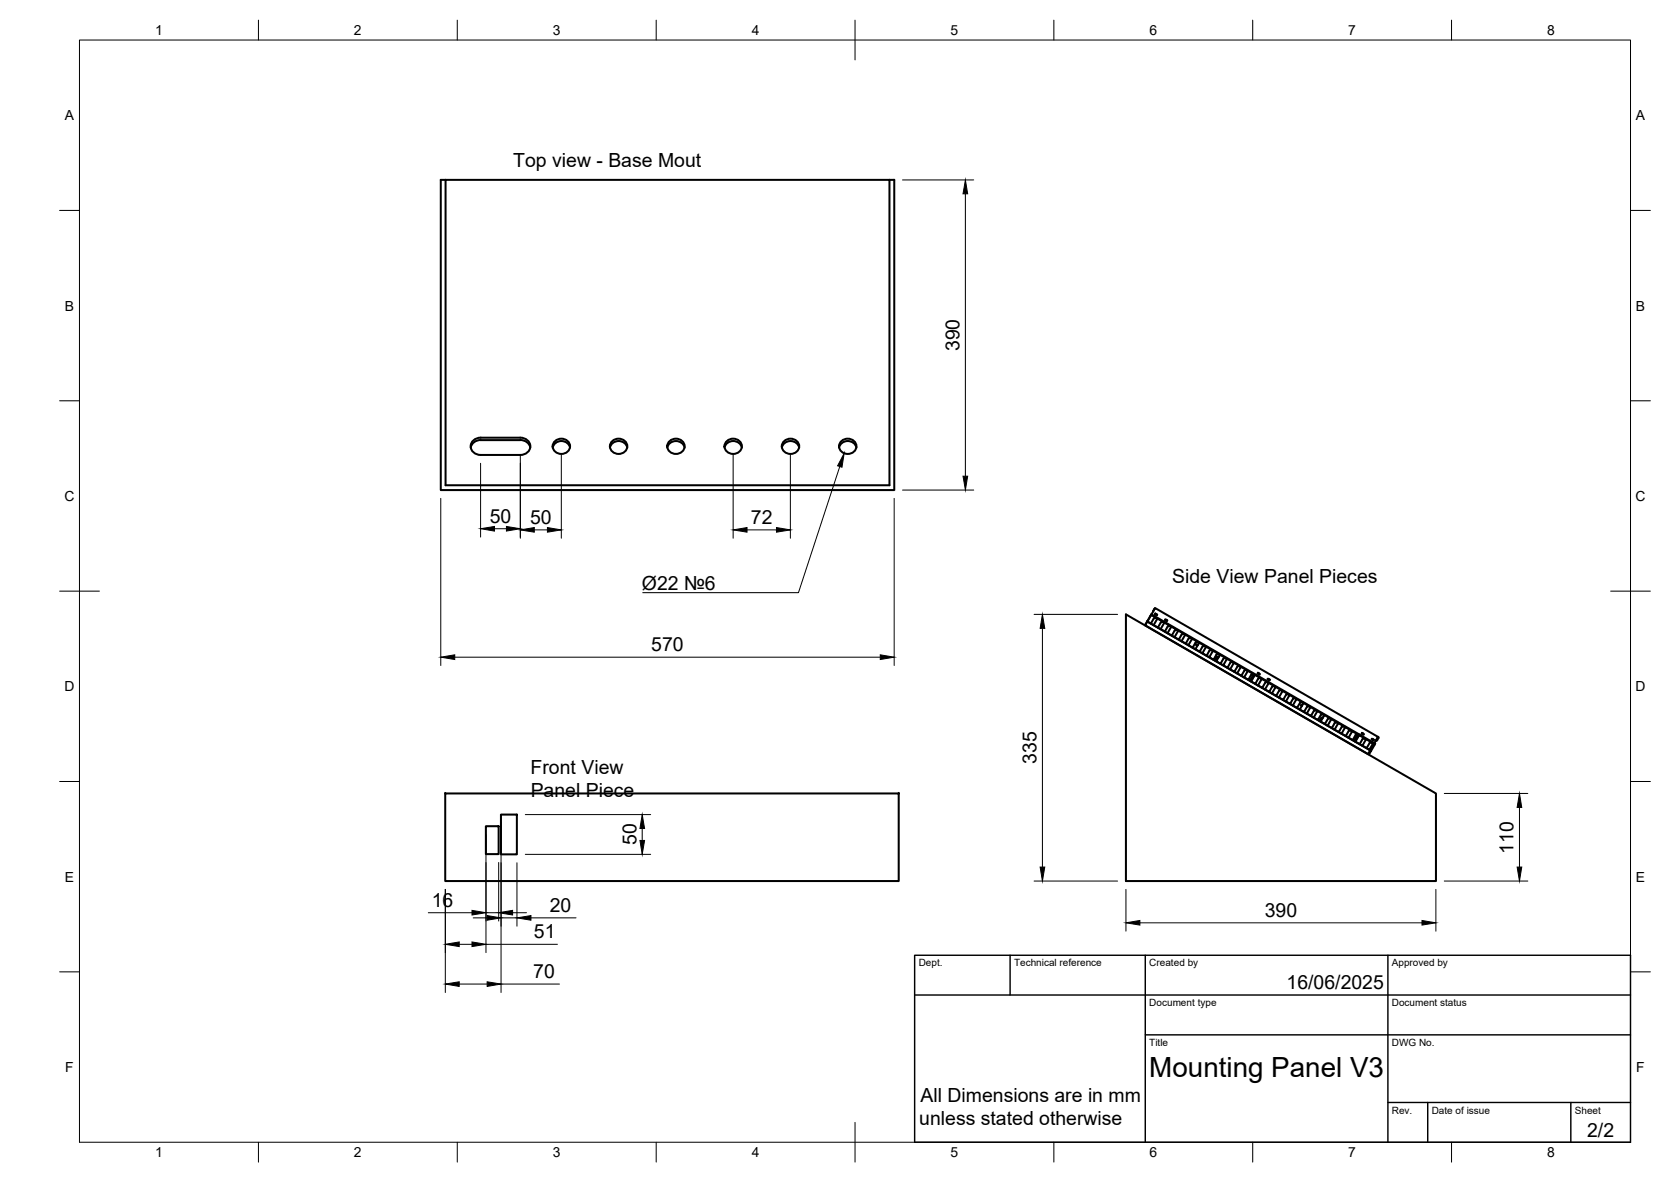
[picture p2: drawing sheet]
<svg xmlns="http://www.w3.org/2000/svg" width="420mm" height="297mm" viewBox="0 0 420 297" stroke-linecap="round" stroke-linejoin="round" font-family="sans-serif">
<!-- layer: Visible -->
<g fill="none" stroke="#000" stroke-width=".51">
<path d="M112 45.2h111.6v76.7h-111.6zM112 45.2h-1.2v78h114.1v-78h-1.3M120.8 110h10a2.19 2.19 0 0 1 2.5 2.2 2.19 2.19 0 0 1-2.5 2.1h-10M120.8 110.6h10M120.9 110a2.19 2.19 0 0 0-2.6 2.2 2.19 2.19 0 0 0 2.6 2.1M120.9 110.6a2.42 2.42 0 0 0-2.5 1.9M130.8 110.6a2.42 2.42 0 0 1 2.5 1.9M139 112.4a2.26 2.26 0 0 1 2.1-1.6 2.26 2.26 0 0 1 2.2 1.6M139.6 110.8a2.17 2.17 0 0 1 2.5-.4 2.17 2.17 0 0 1 1.2 2.3 2.19 2.19 0 0 1-2.6 1.3 2.19 2.19 0 0 1-1.7-2.4zM153.4 112.4a2.26 2.26 0 0 1 2.1-1.6 2.26 2.26 0 0 1 2.2 1.6M154 110.8a2.17 2.17 0 0 1 2.5-.4 2.17 2.17 0 0 1 1.2 2.3 2.19 2.19 0 0 1-2.6 1.3 2.19 2.19 0 0 1-1.7-2.4zM167.8 112.4a2.26 2.26 0 0 1 2.2-1.6 2.26 2.26 0 0 1 2.1 1.6"/>
<path d="M168.4 110.8a2.17 2.17 0 0 1 2.5-.4 2.17 2.17 0 0 1 1.2 2.3 2.19 2.19 0 0 1-2.6 1.3 2.19 2.19 0 0 1-1.7-2.4zM182.2 112.4a2.26 2.26 0 0 1 2.2-1.6 2.26 2.26 0 0 1 2.1 1.6M182.8 110.8a2.17 2.17 0 0 1 2.5-.4 2.17 2.17 0 0 1 1.2 2.3 2.19 2.19 0 0 1-2.6 1.3 2.19 2.19 0 0 1-1.7-2.4zM196.6 112.4a2.26 2.26 0 0 1 2.2-1.6 2.26 2.26 0 0 1 2.1 1.6M197.2 110.8a2.17 2.17 0 0 1 2.5-.4 2.17 2.17 0 0 1 1.2 2.3 2.19 2.19 0 0 1-2.6 1.3 2.19 2.19 0 0 1-1.6-2.4zM211 112.4a2.26 2.26 0 0 1 2.2-1.6 2.26 2.26 0 0 1 2.1 1.6M211.6 110.8a2.17 2.17 0 0 1 2.5-.4 2.17 2.17 0 0 1 1.2 2.3 2.19 2.19 0 0 1-2.6 1.3 2.19 2.19 0 0 1-1.7-2.4zM283.1 154.4l78 45v22h-78zM288 156.9v.2M288 157v.1l56 32.4M288 157l.5-.8 56 32.4M288.4 156.2l-.4 .7"/>
<path d="M288.4 156.2h.1M288.5 156.2h.1M289.4 156.7l.7 .4M289.4 154.6l-.9 1.6M289.5 154.5l-1 1.7 .9 .5 .7-1.2 .3-.3 .4 .1M289.5 154.5v-.1l56.1 32.4M289.5 154.5l56 32.4M289.5 154.5l.9-1.7 56.1 32.4M290.4 152.9l-.4 .8M290.5 154.1v.2l-.2 .1M290.8 154.3l-.2 .2 .2-.2M290.9 154.6h.1"/>
<path d="M291 154.4l-.1 .2M291 155.5l-.9 1.6 1 .6 .7-1.2 .3-.2h.4M291.1 157.7l.7 .4M292.5 156.3h.1M292.8 156.5l-1 1.6 1.1 .6 .7-1.2M292.9 158.7l.7 .4M293 155.6l-.1 .2M293.2 155.7l-.1 .3 .2-.3M293.5 155.9h.1M293.5 155.9l-.1 .2M294.2 157.3l-.6 .2M294.2 157.3h.1"/>
<path d="M294.3 157.3l-.1 .1M294.5 157.5l-.9 1.6 1 .6 .7-1.2M294.6 159.7l.7 .4M296 158.4l-.4-.1-.2 .2M296 158.3v.1M296.3 158.5l-1 1.6 1.1 .6 .7-1.2M297.3 159.3h.3M297.3 159.3l-.2 .2M297.7 159.3v.1M297.8 159.3v.1M298 159.5l-.9 1.6 1 .6 .7-1.2M296.4 160.7l.7 .4"/>
<path d="M298.1 161.7l.7 .4M299 160.3l.5 .1M299.1 160.3l-.2 .2M299.8 160.5l-1 1.6 1.1 .7 .7-1.3M299.8 160.5h.1M299.9 162.8l.7 .4M300.8 161.3h.3M300.8 161.3l-.2 .2M301.1 161.3l.1 .1M301.2 162.1l-.4-.3-.1 .2 .4 .3M301.3 161.4h-.1M301.5 161.5l-.9 1.7 1 .6 .7-1.3"/>
<path d="M301.6 163.8l.7 .4M303 162.4l-.4-.1-.2 .2M303 162.4h.1M303.3 162.5l-1 1.7 1.1 .6 .7-1.3M303.4 164.8l.7 .4M304.7 163.4l-.6 .1M304.7 163.4h.1M305 163.6l-.9 1.6 1 .6 .7-1.2M305 163.5v.1M305.1 165.8l.7 .4M305.4 165.8l-.1 .1M306.2 165.2l.1 .1"/>
<path d="M306.2 165.2l-.3 .1-.4 .7M306.4 165.1h-.5l-.5 .7M306.5 164.4l-.3-.1-.3 .2M306.8 164.5l-1 1.7 1.1 .6 .7-1.2M306.9 166.8l.7 .4M308.3 165.4l-.4-.1-.3 .3M308.5 165.6l-.9 1.6 1 .6 1-1.4M308.5 165.6h.1M308.6 167.8l.7 .4M309.5 166.4h.5M310 166.4h.1M310.3 166.6l-1 1.6 1.1 .6 .8-1.3 .6-.1"/>
<path d="M310.4 168.8l.7 .4M312 167.6l-.9 1.6 1 .6 .8-1.3 .6-.1M312.1 169.8l.7 .4M313.8 168.6l-1 1.6 1.1 .6 .7-1.2M315.1 169.4l.1 .1M315.2 169.4l-.6 .2M315.3 169.4l-.1 .1M315.3 169.5l-1 1.6M315.3 169.5h.1M315.4 169.8l-.9 1.4-.6-.4M315.5 169.6l-.9 1.6 1 .7 .7-1.3M315.5 169.6h.1"/>
<path d="M315.6 171.9l.7 .4M316.2 169.3h.1M316.3 169v.3M316.6 169.2l-.1 .2M316.8 169.3l-.1 .2M317 170.5l-.4-.1-.2 .2M317 170.5h.1M317.2 170.6l-.9 1.7 1.1 .6 .7-1.3M317.3 170.6h-.1M317.4 172.9l.7 .4M318.7 170.7h.1M318.7 171.5l-.4-.1-.2 .2"/>
<path d="M318.7 171.5h.1M318.8 170.5l-.1 .2M318.9 171.5l.1 .2M319 171.6l-.9 1.7 1 .6 .8-1.4h.6M319.1 170.6l-.2 .3M319.1 173.9l.7 .4M319.3 170.8l-.1 .2M320.8 172.6l-1 1.7 1.1 .6 .9-1.4M320.9 174.9l.7 .4M321.8 173.5h.3M322.1 173.5h.2M322.5 173.6l-.9 1.7 1 .6 .7-1.2"/>
<path d="M322.6 175.9l.7 .4M323.6 174.5h.3M323.6 174.5l-.2 .2M323.9 174.5h.1M324 174.5h.1M324.3 174.7l-1 1.6 1.1 .6 .7-1.2M324.4 176.9l.7 .4M325.3 175.5h.3M325.3 175.5l-.2 .2M325.6 175.5h.1M326 175.6l-.9 1.7 1 .6 .7-1.2M326.1 177.9l.7 .4"/>
<path d="M327.4 177.3l-.2-.2-.1 .2 .2 .1M327.5 176.5h-.4l-.2 .2M327.5 176.5h.1M327.8 176.7l-1 1.6 1.1 .6 .7-1.2M327.9 178.9l.7 .4M329.2 177.6l-.3-.1-.3 .2M329.2 177.5v.1M329.5 177.7l-.9 1.6 1 .6 .7-1.2 .3-.2h.4M329.5 177.7h.1M329.6 179.9l.7 .4M331.3 178.7l-1 1.6 1.1 .6 .8-1.3 .6-.1M333 179.7l-.9 1.6 1 .7 .8-1.4h.6"/>
<path d="M112 199.4h114v22h-114zM112 199.2v.2M226 199.2v.2M331.4 180.9l.7 .4M332 181.1l-.1 .1M332.2 180.5l-.5 .6M332.6 180.5l-.6 .7M332.7 180.3l-.5 .2M333.1 182l.7 .4M334.8 180.7l-1 1.7 1.1 .6 .7-1.3M334.8 180.7h.1M334.9 183l.7 .4"/>
<path d="M336.2 181.6l-.3-.1-.3 .2M336.3 181.6h-.1M336.5 181.7l-.9 1.7 1 .6 .7-1.3M336.5 181.7h.1M336.6 184l.7 .4M338 182.6l-.4-.1-.3 .2M338.2 182.8l-.9 1.6 1.1 .6 .7-1.2M338.3 182.7l-.1 .1M338.4 185l.7 .4M339.7 183.6l-.3-.1-.3 .2M340 183.7l-.9 1.7 1 .6 .9-1.4M340.1 186l.7 .4"/>
<path d="M341 184.6h.5M341.4 184.6l-1 1.6M341.7 184.9l-.9 1.5 1.1 .6 .7-1.2 .3-.2h.4M341.7 184.9h-.2l-.8 1.4M341.8 184.7l-.1 .2M341.9 187l.7 .4M342.3 184.4h.1M342.4 184.2h.1M342.5 184.2l-.1 .1M342.7 184.3l-.1 .2 .1-.2M342.9 184.5v.1M343.5 185.8l-.9 1.6 1 .6 .8-1.3 .6-.1"/>
<path d="M343.6 188l.7 .4M344.5 188.6l-.5 .9M344.9 185.8h.1M345 185.6l-.1 .2M345 186.6v.1M345 186.6l.2 .3M345.2 185.7l-.1 .3zM345.2 186.8l-.9 1.6 .2 .1M345.3 186l.1 .1M345.5 185.9l-.2 .1M345.5 186.9l-1 1.7M345.7 186.6l.1 .3-.3-.1 .1 .4-.8 1.5-.5 .7-.3 .1"/>
<path d="M346.3 186l-.4 .1M346.4 185.3l-.3 .6M346.5 185.2l.1 .3M346.5 185.2l-1 1.7M346.6 185.5l-.3 .5M122.2 207.6h3.2v7h-3.2zM126 204.7h4v10h-4z"/>
</g>
<g fill="#000">
<circle cx="341.4" cy="184.6" r=".25"/>
<circle cx="341.5" cy="184.6" r=".25"/>
</g>
<!-- layer: BORDER -->
<g fill="none" stroke="#000" stroke-width=".25">
<path d="M20 10.1h390v276.9h-390zM65 5.1v5M115 5.1v5M165 5.1v5M215 5.1v10M265 5.1v5M315 5.1v5M365 5.1v5M15 52.9h5M410 52.9h5M15 100.7h5M410 100.7h5"/>
<path d="M15 148.6h10M405 148.6h10M15 196.4h5M410 196.4h5M15 244.2h5M410 244.2h5M65 287v5M115 287v5M165 287v5M215 282.1v9.9M265 287v5M315 287v5"/>
<path d="M365 287v5"/>
</g>
<!-- layer: TITLEBLOCK -->
<path d="M230 240.1h180v46.9h-180zM230 250h180M254 240.1v9.9M288 240.1v46.9M349 240.1v46.9M288 260.1h122M349 277.1h61M359 277.1v9.9M395 277.1v9.9" fill="none" stroke="#000" stroke-width=".36"/>
<!-- layer: Leaders -->
<path d="M212.3 113.9l-.6 3.5-1.1-.3z" fill="#000" stroke="#000" stroke-width=".25"/>
<path d="M211.2 117.2l-10.4 31.7h-39.2" fill="none" stroke="#000" stroke-width=".25"/>
<!-- layer: FD_Dimensions -->
<g fill="none" stroke="#000" stroke-width=".25">
<path d="M226.9 45.2h17.9M242.7 48.7v71M120.8 116.4v18.6M130.8 114.3v21M141.1 114.3v21M184.3 114.3v21M198.7 114.3v21M110.8 125.3v41.9M124.3 132.9h3M134.3 133.2h3.3M187.8 133.2h7.4M224.8 125.3v41.9"/>
<path d="M226.9 123.2h17.9M260 154.4h21M262.1 157.9v60M114.3 165.1h107M363.2 199.4h21M122.2 209.7v29.7M125.4 216.8v14.7M126 206.8v42.6M130 216.8v16M132.1 204.7h31.5M132.1 214.7h31.5M161.5 208.2v3"/>
<path d="M382.1 202.9v15M107.7 229.4h11M112 223.5v25.9M115.5 237.3h3.2M119 230.7h3.5M122.2 237.3h18M122.2 229.4h3.2M126 230.7h4M128.9 229.4h3.5M133.5 230.7h11.3M260 221.4h21M283.1 223.5v10.5"/>
<path d="M286.6 231.9h70.9M361 223.5v10.5M363.2 221.4h21M115.5 247.3h7M126 247.3h14.7"/>
</g>
<g fill="#000" stroke="#000" stroke-width=".25">
<path d="M242.7 45.2l.6 3.5h-1.2zM242.1 119.7h1.2l-.6 3.5zM120.8 132.9l3.5-.6v1.2zM127.3 132.3l3.5 .6-3.5 .6zM130.8 133.2l3.5-.6v1.1zM137.6 132.6l3.5 .6-3.5 .5zM184.3 133.2l3.5-.6v1.1zM195.2 132.6l3.5 .6-3.5 .5zM262.1 154.4l.6 3.5h-1.2zM110.8 165.1l3.5-.5v1.1zM221.3 164.6l3.5 .5-3.5 .6zM161.5 204.7l.6 3.5h-1.2z"/>
<path d="M160.9 211.2h1.2l-.6 3.5zM261.5 217.9h1.2l-.6 3.5zM381.5 217.9h1.1l-.5 3.5zM382.1 199.4l.5 3.5h-1.1zM112 237.3l3.5-.6v1.2zM118.7 236.7l3.5 .6-3.5 .6zM118.7 228.8l3.5 .6-3.5 .5zM122.5 230.1l3.5 .6-3.5 .6zM125.4 229.4l3.5-.6v1.1zM130 230.7l3.5-.6v1.2zM283.1 231.9l3.5-.6v1.2zM357.5 231.3l3.5 .6-3.5 .6z"/>
<path d="M112 247.3l3.5-.6v1.2zM122.5 246.7l3.5 .6-3.5 .6z"/>
</g>
<text font-size="7" x="289" y="270.6">Mounting Panel V3</text>
<g font-size="4.9">
<text x="129.1" y="41.9">Top view - Base Mout</text>
<text x="241.3" y="88.3" transform="rotate(-90 241.3 88.3)">390</text>
<text x="123.1" y="131.4">50</text>
<text x="133.3" y="131.7">50</text>
<text x="188.8" y="131.8">72</text>
<text x="161.4" y="148.2">Ø22 №6</text>
<text x="294.7" y="146.5">Side View Panel Pieces</text>
<text x="163.8" y="163.7">570</text>
<text x="260.6" y="192" transform="rotate(-90 260.6 192)">335</text>
<text x="133.4" y="194.5">Front View</text>
<text x="133.4" y="200.3">Panel Piece</text>
<text x="160" y="212.4" transform="rotate(-90 160 212.4)">50</text>
<text x="380.6" y="214.6" transform="rotate(-90 380.6 214.6)">110</text>
<text x="108.6" y="227.9">16</text>
<text x="138.2" y="229.2">20</text>
<text x="318" y="230.4">390</text>
<text x="134.2" y="235.8">51</text>
<text x="134.1" y="245.8">70</text>
<text x="323.5" y="248.5">16/06/2025</text>
<text x="231.5" y="276.9">All Dimensions are in mm</text>
<text x="231.1" y="282.8">unless stated otherwise</text>
<text x="399.1" y="285.7">2/2</text>
</g>
<g font-size="3.5">
<text x="39" y="8.8">1</text>
<text x="89" y="8.8">2</text>
<text x="139" y="8.8">3</text>
<text x="189" y="8.8">4</text>
<text x="239" y="8.8">5</text>
<text x="289" y="8.8">6</text>
<text x="339" y="8.8">7</text>
<text x="389" y="8.8">8</text>
<text x="16.3" y="30.2">A</text>
<text x="411.3" y="30.2">A</text>
<text x="16.3" y="78">B</text>
<text x="411.3" y="78">B</text>
<text x="16.2" y="125.9">C</text>
<text x="411.2" y="125.9">C</text>
<text x="16.2" y="173.7">D</text>
<text x="411.2" y="173.7">D</text>
<text x="16.3" y="221.6">E</text>
<text x="411.3" y="221.6">E</text>
<text x="16.4" y="269.4">F</text>
<text x="411.4" y="269.4">F</text>
<text x="39" y="290.8">1</text>
<text x="89" y="290.8">2</text>
<text x="139" y="290.8">3</text>
<text x="189" y="290.8">4</text>
<text x="239" y="290.8">5</text>
<text x="289" y="290.8">6</text>
<text x="339" y="290.8">7</text>
<text x="389" y="290.8">8</text>
</g>
<g font-size="2.5">
<text x="231" y="242.9">Dept.</text>
<text x="255" y="242.9">Technical reference</text>
<text x="289" y="242.9">Created by</text>
<text x="350" y="242.9">Approved by</text>
<text x="289" y="252.8">Document type</text>
<text x="350" y="252.8">Document status</text>
<text x="289" y="262.9">Title</text>
<text x="350" y="262.9">DWG No.</text>
<text x="350" y="279.9">Rev.</text>
<text x="360" y="279.9">Date of issue</text>
<text x="396" y="279.9">Sheet</text>
</g>
</svg>
